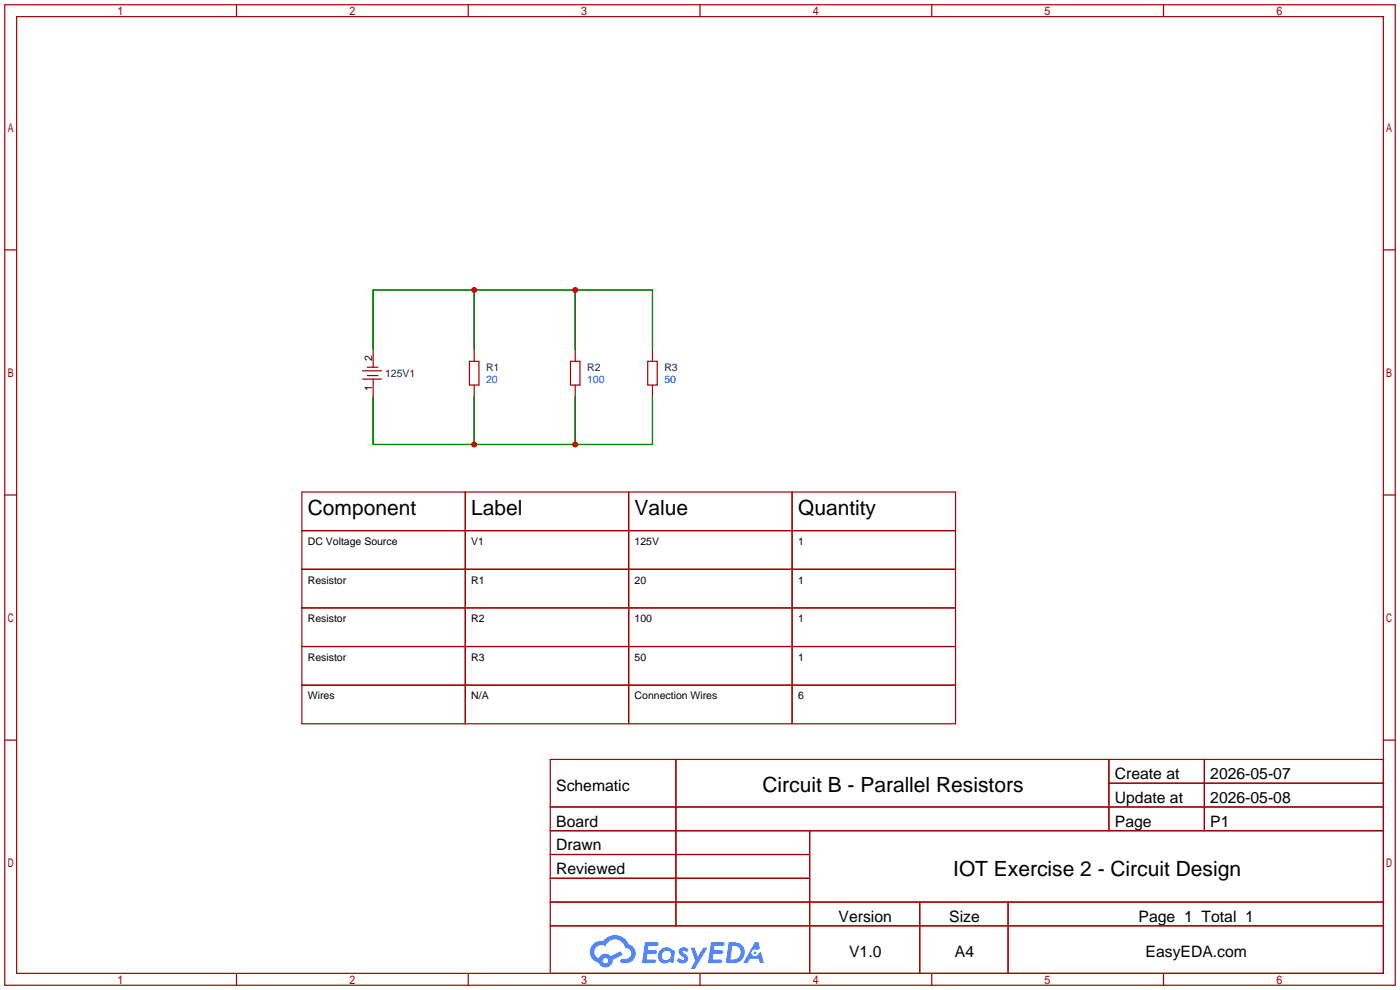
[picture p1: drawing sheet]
<svg xmlns="http://www.w3.org/2000/svg" width="299mm" height="212mm" viewBox="0 0 299 212" stroke-linecap="round" stroke-linejoin="round" font-family="sans-serif">
<g fill="none" stroke="#a10000" stroke-width=".25">
<path d="M1 1h297.2v209.6h-297.2zM3.6 3.6h292.1v204.4h-292.1zM50.5 1v2.6M100.1 1v2.6M149.6 1v2.6M199.1 1v2.6M248.7 1v2.6M1 53.4h2.6M295.7 53.4h2.5M1 105.8h2.6M295.7 105.8h2.5M1 158.2h2.6"/>
<path d="M295.7 158.2h2.5M117.6 162.3h178.1v45.7h-178.1zM117.6 172.5h178.1M117.6 177.5h178.1M144.5 162.3v35.6M173 177.5v30.5M237 162.3v15.2M237 167.4h58.7M257.4 162.3v15.2M117.6 182.6h55.4M117.6 192.8h178.1M117.6 187.7h55.4"/>
<path d="M117.6 197.9h178.1M196.6 192.8v15.2M215.4 192.8v15.2M50.5 208v2.6M100.1 208v2.6M149.6 208v2.6M199.1 208v2.6M248.7 208v2.6"/>
</g>
<g fill="#5487ff">
<path d="M145.3 202.7a1.3 1.3 0 0 1 1.9 .3l-.4 .6a.54 .54 0 0 0-.9-.2l.1 .2a1.34 1.34 0 0 1 .9 1.8 1.47 1.47 0 0 1-2.3-.1l.5-.6 .8 .5a.31 .31 0 0 0 .4-.3 .31 .31 0 0 0-.3-.4 1.12 1.12 0 0 1-.7-1.8z"/>
<path d="M147.6 202.5h.9l.6 2 1.2-2h.9l-2.7 4.6h-.9l1-1.7z"/>
<path d="M137.8 201.4h1.7a1.31 1.31 0 0 1 1.2 .2 .4 .4 0 0 1-.3 .5l-1.8 .1-.1 .9h1.6a.4 .4 0 0 1 .4 .4 .4 .4 0 0 1-.5 .4h-1.6l-.2 1.2h1.4a.46 .46 0 0 1 .5 0 .46 .46 0 0 1 .1 .5l-.4 .2h-2.6z"/>
<path d="M151.9 201.4h1.7a1.32 1.32 0 0 1 1.2 .2 .39 .39 0 0 1-.3 .5l-1.8 .1-.1 .9h1.6a.4 .4 0 0 1 .4 .4 .4 .4 0 0 1-.4 .4h-1.7l-.2 1.2h1.4a.46 .46 0 0 1 .5 0 .46 .46 0 0 1 .1 .5l-.4 .2h-2.6z"/>
<path d="M161.3 201.4h.8l.3 1.3-.6 .4a.75 .75 0 0 0-1.1 .3 .75 .75 0 0 0 .5 1 .75 .75 0 0 0 .9-.7l.5-.2 .6 2.3h-.8l-.3-.9h-1.8l-.5 .9h-1z"/>
<path d="M155.7 201.4l-.6 4.4h1.5a2.27 2.27 0 0 0 2.6-2.2 2.27 2.27 0 0 0-2.7-2.2zM156.5 202.1a1.5 1.5 0 0 1 1.8 1.6 1.5 1.5 0 0 1-1.9 1.4h-.3z"/>
<path d="M141.2 203a1.6 1.6 0 0 0-.3 2.3 1.6 1.6 0 0 0 2.3 .2l.7 .3 .3-2.4-.1-.3-.5-.1a1.58 1.58 0 0 0-2.4 0zM141.8 203.5a.98 .98 0 0 1 1.6 .4 .98 .98 0 0 1-1.1 1.3 .94 .94 0 0 1-.9-.7 .94 .94 0 0 1 .4-1z"/>
<path d="M126.8 201.8a2.37 2.37 0 0 0 1.1 4 1.54 1.54 0 0 0 1.8 1 1.54 1.54 0 0 0 1.2-1.6l2.2-1.1-.5-.8-2 1a1.57 1.57 0 0 0-2.7 .5 1.5 1.5 0 0 1-.7-2.1 1.5 1.5 0 0 1 2.2-.5 2.23 2.23 0 0 1 2.3-1.4 2.23 2.23 0 0 1 2 1.8 1.16 1.16 0 0 1 1.2 1.1 1.16 1.16 0 0 1-1.1 1.2h-.7a.47 .47 0 0 0-.5 .4 .47 .47 0 0 0 .4 .5 2.17 2.17 0 0 0 2.5-.9 2.17 2.17 0 0 0-.3-2.7l-.8-.4a3.2 3.2 0 0 0-5.5-.7l-1.1 .1zM128.8 205.3a.6 .6 0 0 1 1.2 0 .6 .6 0 0 1-1.2 0z"/>
<circle cx="161.4" cy="203.6" r=".28"/>
</g>
<g fill="none" stroke="#a10000" stroke-width=".25">
<path d="M77.5 79.2h4M78.5 78.5h2.3M79.8 74.7v3.8M100.3 77.2h2.1v5.1h-2.1zM101.3 74.7v2.5M121.9 77.2h2.1v5.1h-2.1zM122.9 74.7v2.5M138.4 77.2h2.1v5.1h-2.1zM139.4 74.7v2.5M77.5 81h4M78.5 80.3h2.3M79.8 81v3.8"/>
<path d="M101.3 82.3v2.5M122.9 82.3v2.5M139.4 82.3v2.5M64.5 105.2h139.7v49.5h-139.7zM64.5 113.4h139.7M99.4 105.2v49.5M134.4 105.2v49.5M169.3 105.2v49.5M64.5 121.7h139.7M64.5 129.9h139.7M64.5 138.2h139.7M64.5 146.4h139.7"/>
</g>
<path d="M79.8 74.7v-12.7h59.6v12.7M101.3 62v12.7M122.9 62v12.7M79.8 84.8v10.2h59.6v-10.2M101.3 84.8v10.2M122.9 84.8v10.2" fill="none" stroke="#008700" stroke-width=".25"/>
<g fill="#c00">
<circle cx="122.9" cy="62" r=".63"/>
<circle cx="101.3" cy="62" r=".63"/>
<circle cx="101.3" cy="95" r=".63"/>
<circle cx="122.9" cy="95" r=".63"/>
</g>
<g font-size="4.5">
<text x="65.8" y="110">Component</text>
<text x="100.7" y="110">Label</text>
<text x="135.6" y="110">Value</text>
<text x="170.6" y="110">Quantity</text>
<text x="163" y="169.4">Circuit B - Parallel Resistors</text>
<text x="203.7" y="187.1">IOT Exercise 2 - Circuit Design</text>
</g>
<g font-size="3.4">
<text x="238.3" y="166.5">Create at</text>
<text x="258.7" y="166.5">2026-05-07</text>
<text x="118.9" y="169">Schematic</text>
<text x="238.3" y="171.6">Update at</text>
<text x="258.7" y="171.6">2026-05-08</text>
<text x="118.9" y="176.6">Board</text>
<text x="238.3" y="176.6">Page</text>
<text x="258.7" y="176.6">P1</text>
<text x="118.9" y="181.7">Drawn</text>
<text x="118.9" y="186.8">Reviewed</text>
<text x="179.2" y="197">Version</text>
<text x="202.9" y="197">Size</text>
<text x="243.3" y="197">Page 1 Total 1</text>
<text x="181.5" y="204.6">V1.0</text>
<text x="204.1" y="204.6">A4</text>
<text x="244.8" y="204.6">EasyEDA.com</text>
</g>
<g font-size="2.2">
<text x="79.5" y="77.2" transform="rotate(-90 79.5 77.2)">2</text>
<text x="79.5" y="83.5" transform="rotate(-90 79.5 83.5)">1</text>
<text x="65.8" y="116.5">DC Voltage Source</text>
<text x="100.7" y="116.5">V1</text>
<text x="135.6" y="116.5">125V</text>
<text x="170.6" y="116.5">1</text>
<text x="65.8" y="124.7">Resistor</text>
<text x="100.7" y="124.7">R1</text>
<text x="135.6" y="124.7">20</text>
<text x="170.6" y="124.7">1</text>
<text x="65.8" y="133">Resistor</text>
<text x="100.7" y="133">R2</text>
<text x="135.6" y="133">100</text>
<text x="170.6" y="133">1</text>
<text x="65.8" y="141.2">Resistor</text>
<text x="100.7" y="141.2">R3</text>
<text x="135.6" y="141.2">50</text>
<text x="170.6" y="141.2">1</text>
<text x="65.8" y="149.5">Wires</text>
<text x="100.7" y="149.5">N/A</text>
<text x="135.6" y="149.5">Connection Wires</text>
<text x="170.6" y="149.5">6</text>
</g>
<g font-size="2.2" fill="#000080">
<text x="82.3" y="80.6">125V1</text>
<text x="103.9" y="79.3">R1</text>
<text x="125.5" y="79.3">R2</text>
<text x="142" y="79.3">R3</text>
</g>
<g font-size="2.2" fill="#00f">
<text x="103.9" y="81.8">20</text>
<text x="125.5" y="81.8">100</text>
<text x="142" y="81.8">50</text>
</g>
</svg>
